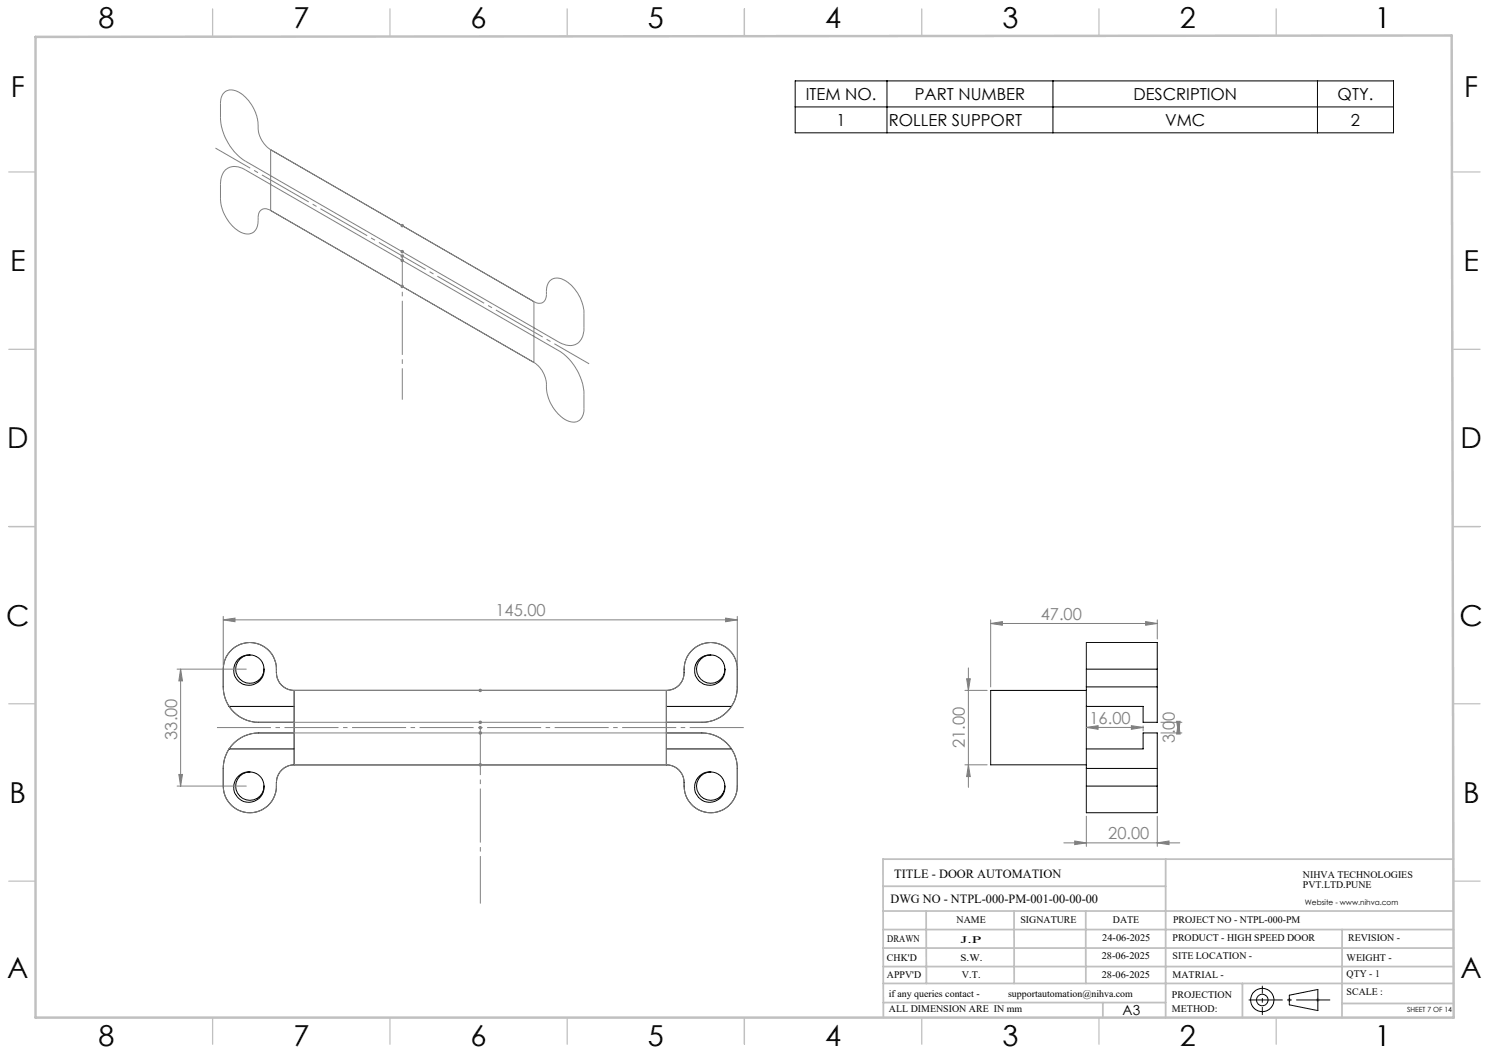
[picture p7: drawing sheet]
<svg xmlns="http://www.w3.org/2000/svg" width="420mm" height="297mm" viewBox="0 0 420 297" stroke-linecap="round" stroke-linejoin="round" font-family="sans-serif">
<g fill="none" stroke="#000" stroke-width=".28">
<path d="M224.3 22.8h168.8v14.7h-168.8zM224.3 30.2h168.8M250.2 22.8v14.7M297 22.8v14.7M371.6 22.8v14.7M64.6 199.2a9.9 9.9 0 0 0 8.4 4.5h10M64.6 199.2h18.4M70.5 184.7a4.3 4.3 0 0 0-4.6 4.2 4.3 4.3 0 0 0 4.4 4.4 4.3 4.3 0 0 0 4.2-4.6M70.5 184.7a4 4 0 0 0-4 4 4 4 0 0 0 4 4 4 4 0 0 0 4-4M70.5 184.7a3.9 3.9 0 0 1 4 4M83 194.7a5.1 5.1 0 0 1-5-6 7.5 7.5 0 0 0-7.5-7.5 7.5 7.5 0 0 0-7.5 7.5v5a10.1 10.1 0 0 0 1.6 5.5M83 194.7h105"/>
<path d="M83 194.7v21M188 194.7a5.1 5.1 0 0 0 5-6 7.5 7.5 0 0 1 7.5-7.5 7.5 7.5 0 0 1 7.5 7.5v5a10.4 10.4 0 0 1-1.7 5.5M188 194.7v21M188 199.2h18.3M200.5 184.7a4.3 4.3 0 0 0-4.6 4.2 4.3 4.3 0 0 0 4.4 4.4 4.3 4.3 0 0 0 4.2-4.6M200.5 184.7a4 4 0 0 0-4 4 4 4 0 0 0 4 4 4 4 0 0 0 4-4M200.5 184.7a3.9 3.9 0 0 1 4 4M206.3 199.2a9.9 9.9 0 0 1-8.3 4.5h-10M306.4 193.7v5.5M306.4 188.7v-7.5h20v7.5M306.4 194.7h-27v21h27M306.4 193.7h20"/>
<path d="M306.4 188.7v5M306.4 199.2v12M306.4 188.7h20M326.4 193.7v10h-4v-4.5h-16M326.4 188.7v5M64.6 211.2a9.8 9.8 0 0 0-1.6 5.5v5a7.5 7.5 0 0 0 8 7.5 7.5 7.5 0 0 0 7-8.5 5.1 5.1 0 0 1 5-5M64.6 211.2h18.4M70.5 217.7a4 4 0 0 0-4 4 4 4 0 0 0 4 4 4 4 0 0 0 4-4M70.5 217.7a4.3 4.3 0 0 0-4.6 4.2 4.3 4.3 0 0 0 4.4 4.4 4.3 4.3 0 0 0 4.2-4.6M70.5 217.7a4 4 0 0 1 4 4M83 206.7h-10a10 10 0 0 0-8.4 4.5M83 215.7h105"/>
<path d="M188 206.7h10a10.1 10.1 0 0 1 8.3 4.5M188 211.2h18.3M200.5 217.7a4 4 0 0 0-4 4 4 4 0 0 0 4 4 4 4 0 0 0 4-4M200.5 217.7a4.3 4.3 0 0 0-4.6 4.2 4.3 4.3 0 0 0 4.4 4.4 4.3 4.3 0 0 0 4.2-4.6M200.5 217.7a4 4 0 0 1 4 4M206.3 211.2a10.2 10.2 0 0 1 1.7 5.5v5a7.5 7.5 0 0 1-8.1 7.5 7.5 7.5 0 0 1-6.9-8.5 5 5 0 0 0-5-5M306.4 211.2v5.5M306.4 211.2h16v-4.5h4v10M306.4 216.7v5M306.4 216.7h20M326.4 216.7v5M306.4 221.7v7.5h20v-7.5"/>
<path d="M306.4 221.7h20M363.7 280.7l8-1.6v5.9l-8-1.6z"/>
<circle cx="356.1" cy="282.1" r="3.3"/>
<circle cx="356.1" cy="282.1" r="1.62"/>
</g>
<g fill="none" stroke="#808080" stroke-width=".28">
<path d="M76.3 59.4a2.14 2.14 0 0 0-2.4-.3 2.14 2.14 0 0 0-1.1 2.3v.8a3.2 3.2 0 0 1-3.4 3.8 10.4 10.4 0 0 1-7-7.9l-.2-1.7v-4.4a4.4 4.4 0 0 1 3.5-5l1.7 .1 1.9 .8 88.4 51.1a15.7 15.7 0 0 1 7 12.2v4.1a3.1 3.1 0 0 1-3.9 3.6 11.2 11.2 0 0 1-6.7-11.1 7.7 7.7 0 0 0-3.5-5.6M76.3 42.2a7.8 7.8 0 0 1-3.5-6.9 11.2 11.2 0 0 0-6.7-9.8 3.1 3.1 0 0 0-3.9 3.6v4.1a15.8 15.8 0 0 0 7.1 12.3l88.4 51a4.6 4.6 0 0 0 5.7-.1l.9-1.4 .4-1.5v-5.2a11 11 0 0 0-6.7-9.7 3.1 3.1 0 0 0-3.9 3.3v1.1a2.16 2.16 0 0 1-1 2.3 2.16 2.16 0 0 1-2.5-.2M76.3 59.4l74.3 42.8M76.3 42.2l74.3 42.9M76.3 42.2v17.2M113 72.2h.9M113 73.4h.9M113 63.6h.9M113 71h.9M113.1 71.9l.7 .7M113.1 73.1l.7 .7M113.1 63.3l.7 .7"/>
<path d="M113.1 70.6l.7 .7M113.5 63.1v1M113.5 70.5v1M113.5 71.7v1M113.5 73v.9M113.8 71.9l-.7 .7M113.8 73.1l-.7 .7M113.8 63.3l-.7 .7M113.8 70.6l-.7 .7M113 80.8h.9M113.1 80.4l.7 .7M113.5 80.3v1"/>
<path d="M113.8 80.4l-.7 .7M150.6 85.1v17.1M63 174.8l3.3-.5v1.1zM63 173.8v13.9M63 174.8h145M204.7 174.3l3.3 .5-3.3 .6zM208 173.8v13.9M279.4 175.9l3.4-.6v1.1zM279.4 174.8v18.9M279.4 175.9h47M323.1 175.3l3.3 .6-3.3 .5zM326.4 174.8v5.4"/>
<path d="M50 188.7h19.5M50.9 188.7l.6 3.3h-1.1zM50.9 188.7v33M83 194.7h105M83 194.7v21M83 194.7a5 5 0 0 1-5-5 7.5 7.5 0 0 0-7-8.4 7.5 7.5 0 0 0-8 7.4v5a10 10 0 0 0 10 10h125a9.9 9.9 0 0 0 10-10v-5a7.6 7.6 0 0 0-8.3-7.4 7.6 7.6 0 0 0-6.7 8.8 5 5 0 0 1-5 4.6M135.1 194.4l.7 .7M135.5 194.2v1M135.8 194.4l-.7 .7M188 194.7v21M272.2 194.7h6.2M272.7 191.4h1l-.5 3.3z"/>
<path d="M273.2 188.4v33.7M50.4 218.4h1.1l-.6 3.3zM83 215.7h105M83 215.7a5.1 5.1 0 0 0-5 5 7.5 7.5 0 0 1-7 8.5 7.5 7.5 0 0 1-8-7.5v-5a10.1 10.1 0 0 1 10-10h125a10 10 0 0 1 10 10v5a7.6 7.6 0 0 1-8.2 7.5 7.6 7.6 0 0 1-6.8-8.8 5 5 0 0 0-5-4.7M135 205.2h1M135.1 204.9l.7 .7M135.1 206.4l.7 .7M135.1 215.4l.7 .7M135.1 203.4l.7 .7M135.5 203.2v1M135.5 204.7v1M135.5 206.2v1"/>
<path d="M135.5 215.2v1M135.8 204.9l-.7 .7M135.8 206.4l-.7 .7M135.8 215.4l-.7 .7M135.8 203.4l-.7 .7M272.2 215.7h6.2M273.2 215.7l.5 3.3h-1zM306.4 205.2l3.3-.5v1zM306.4 205.2h16M319.1 204.7l3.3 .5-3.3 .5zM322.4 204.7v1.5M327.4 206.7h6"/>
<path d="M327.4 203.7h6M331.9 203.4h1l-.5 3.3zM332.4 203.7l.5 3.3h-1zM332.4 203.7v3M50 221.7h19.5M300.1 237.7h32.7M303.1 237.2l3.3 .5-3.3 .5zM306.4 230.2v8.5M326.4 237.7l3.3-.5v1zM326.4 230.2v8.5"/>
</g>
<path d="M363.2 282h1M363.3 281.7l.7 .7M363.7 281.5v1.1M364 281.7l-.7 .7M371.2 282h1M371.4 281.7l.7 .7M371.7 281.5v1.1M372.1 281.7l-.7 .7" fill="none" stroke="#c0c0c0" stroke-width=".28"/>
<path d="M352.2 282h23" fill="none" stroke="#000" stroke-width=".28" stroke-dasharray="15.2 1.3 1.3 1.3" stroke-dashoffset="5.7" stroke-linecap="butt"/>
<path d="M356.1 286.2v-8.2" fill="none" stroke="#000" stroke-width=".28" stroke-dasharray="15.2 1.3 1.3 1.3" stroke-dashoffset="13" stroke-linecap="butt"/>
<path d="M166.2 102.6l-105.4-60.8" fill="none" stroke="#808080" stroke-width=".28" stroke-dasharray="15.2 1.3 1.3 1.3" stroke-dashoffset="3.9" stroke-linecap="butt"/>
<path d="M113.5 72.2v40.5" fill="none" stroke="#808080" stroke-width=".28" stroke-dasharray="15.2 1.3 1.3 1.3" stroke-dashoffset="6.4" stroke-linecap="butt"/>
<path d="M210 205.2h-149" fill="none" stroke="#808080" stroke-width=".28" stroke-dasharray="15.2 1.3 1.3 1.3" stroke-dashoffset="-.2" stroke-linecap="butt"/>
<path d="M135.5 205.2v49.7" fill="none" stroke="#808080" stroke-width=".28" stroke-dasharray="15.2 1.3 1.3 1.3" stroke-dashoffset="1.8" stroke-linecap="butt"/>
<g fill="none" stroke="#c0c0c0" stroke-width=".35">
<path d="M60 2.5v7.5M110 2.5v7.5M160 2.5v7.5M210 2.5v7.5M260 2.5v7.5M310 2.5v7.5M360 2.5v7.5M2.5 48.5h7.5M410 48.5h7.5M2.5 98.5h7.5M410 98.5h7.5M2.5 148.5h7.5"/>
<path d="M410 148.5h7.5M2.5 198.5h7.5M410 198.5h7.5M2.5 248.5h7.5M410 248.5h7.5M60 287v7.5M110 287v7.5M160 287v7.5M210 287v7.5M260 287v7.5M310 287v7.5M360 287v7.5"/>
</g>
<g fill="none" stroke="#c0c0c0" stroke-width=".5">
<path d="M249.1 257h160.9M249.1 250h79.7M261.2 257l.1 20.4M286 257l.1 20.4M306.2 257l.1 20.4M328.8 242.3v44.8M410 242.3h-160.9l.1 44.7M249.1 272.6h160.9M249.1 267.4h160.9M249.1 262.2h160.9M249.1 277.4h160.9M350.4 277.4v9.6"/>
<path d="M378.6 262.2l-.1 24.8M249.2 282.8h79.6M311.1 282.8v4.2M378.5 283h31.5"/>
</g>
<path d="M10 10.4l399.5-.4 .5 277h-400z" fill="none" stroke="#c0c0c0" stroke-width=".7"/>
<g fill="#808080">
<path d="M63 174.8l3.3-.5v1.1zM204.7 174.3l3.3 .5-3.3 .6z"/>
<path d="M50.9 188.7l.6 3.3h-1.1zM50.4 218.4h1.1l-.6 3.3z"/>
<path d="M319.1 204.7l3.3 .5-3.3 .5zM306.4 205.2l3.3-.5v1z"/>
<path d="M303.1 237.2l3.3 .5-3.3 .5zM326.4 237.7l3.3-.5v1z"/>
<path d="M279.4 175.9l3.4-.6v1.1zM323.1 175.3l3.3 .6-3.3 .5z"/>
<path d="M332.4 203.7l.5 3.3h-1zM331.9 203.4h1l-.5 3.3zM272.7 191.4h1l-.5 3.3zM273.2 215.7l.5 3.3h-1z"/>
</g>
<g font-size="8.1">
<text x="27.8" y="8">8</text>
<text x="82.8" y="8">7</text>
<text x="132.8" y="8">6</text>
<text x="182.8" y="8">5</text>
<text x="232.8" y="8">4</text>
<text x="282.8" y="8">3</text>
<text x="332.8" y="8">2</text>
<text x="387.8" y="8">1</text>
<text x="3" y="27.2">F</text>
<text x="413" y="27.2">F</text>
<text x="2.8" y="76.5">E</text>
<text x="412.8" y="76.5">E</text>
<text x="2" y="126.5">D</text>
<text x="412" y="126.5">D</text>
<text x="1.7" y="176.5">C</text>
<text x="411.7" y="176.5">C</text>
<text x="2.7" y="226.5">B</text>
<text x="412.7" y="226.5">B</text>
<text x="2" y="275.7">A</text>
<text x="412" y="275.7">A</text>
<text x="27.8" y="295">8</text>
<text x="82.8" y="295">7</text>
<text x="132.8" y="295">6</text>
<text x="182.8" y="295">5</text>
<text x="232.8" y="295">4</text>
<text x="282.8" y="295">3</text>
<text x="332.8" y="295">2</text>
<text x="387.8" y="295">1</text>
</g>
<g font-size="4.7">
<text x="227.3" y="28.1">ITEM NO.</text>
<text x="258" y="28.1">PART NUMBER</text>
<text x="319.7" y="28.1">DESCRIPTION</text>
<text x="377.3" y="28.1">QTY.</text>
<text x="236" y="35.5">1</text>
<text x="250.7" y="35.5">ROLLER SUPPORT</text>
<text x="328.7" y="35.5">VMC</text>
<text x="381.1" y="35.5">2</text>
</g>
<g font-size="4.7" fill="#808080">
<text x="139.7" y="173.8">145.00</text>
<text x="293.5" y="174.8">47.00</text>
<text x="50" y="208.7" transform="rotate(-90 50 208.7)">33.00</text>
<text x="307.3" y="204.1">16.00</text>
<text x="331.4" y="209.7" transform="rotate(-90 331.4 209.7)">3.00</text>
<text x="272.2" y="211" transform="rotate(-90 272.2 211)">21.00</text>
<text x="312.6" y="236.7">20.00</text>
</g>
<text font-size="3.9" x="316.7" y="286.4">A3</text>
<g font-size="3.5">
<text x="252.2" y="247.6">TITLE - DOOR AUTOMATION</text>
<text x="251.2" y="254.7">DWG NO - NTPL-000-PM-001-00-00-00</text>
</g>
<g font-size="2.8">
<text x="367.5" y="247.6">NIHVA TECHNOLOGIES</text>
<text x="367.5" y="250.5">PVT.LTD.PUNE</text>
<text x="269.8" y="260.3">NAME</text>
<text x="287.8" y="260.3">SIGNATURE</text>
<text x="313.9" y="260.4">DATE</text>
<text x="330.9" y="260.4">PROJECT NO - NTPL-000-PM</text>
<text x="250.3" y="265.6">DRAWN</text>
<text x="270.9" y="266.1">J.P</text>
<text x="310.9" y="265.5">24-06-2025</text>
<text x="330.7" y="265.5">PRODUCT - HIGH SPEED DOOR</text>
<text x="380.3" y="265.5">REVISION -</text>
<text x="250.2" y="271.1">CHK'D</text>
<text x="250.2" y="275.8">APPV'D</text>
<text x="270.9" y="271.1">S.W.</text>
<text x="271.3" y="275.8">V.T.</text>
<text x="310.8" y="270.6">28-06-2025</text>
<text x="310.8" y="275.8">28-06-2025</text>
<text x="330.7" y="270.6">SITE LOCATION -</text>
<text x="330.7" y="275.8">MATRIAL -</text>
<text x="379.8" y="275.6">QTY - 1</text>
<text x="379.8" y="271.1">WEIGHT -</text>
<text x="250.7" y="281.1">if any queries contact -</text>
<text x="284.3" y="281.1">supportautomation@nihva.com</text>
<text x="330.6" y="281.5">PROJECTION</text>
<text x="379.8" y="280.7">SCALE :</text>
<text x="250.7" y="285.6">ALL DIMENSION ARE IN mm</text>
<text x="330.6" y="285.4">METHOD:</text>
</g>
<text font-size="2.1" x="368.1" y="255.1">Website - www.nihva.com</text>
<text font-size="2" x="396.9" y="285.4">SHEET 7 OF 14</text>
</svg>
